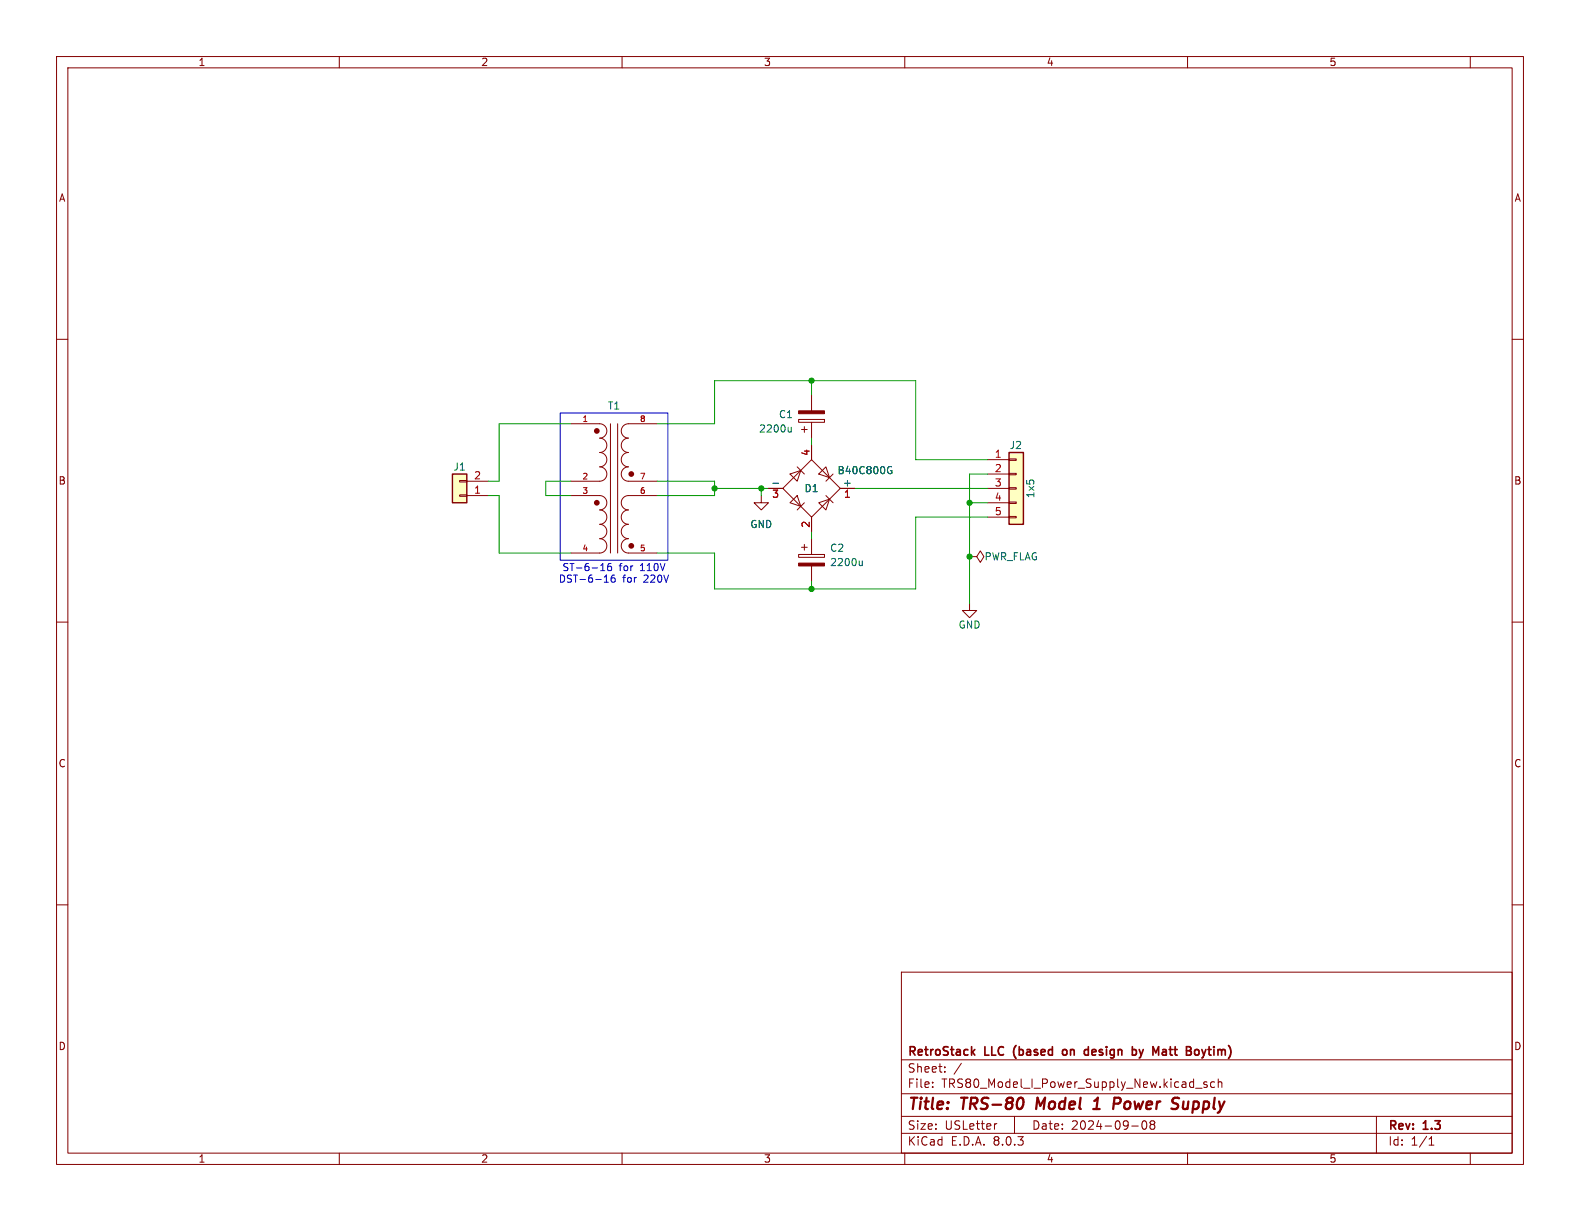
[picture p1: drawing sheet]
<svg xmlns="http://www.w3.org/2000/svg" width="279mm" height="216mm" viewBox="0 0 279 216" stroke-linecap="round" stroke-linejoin="round" font-family="sans-serif">
<g fill="none" stroke="#840000" stroke-width=".18">
<path d="M10 10h259.4v195.9h-259.4zM12 12h255.4v191.9h-255.4zM60 10v2M110 10v2M160 10v2M210 10v2M260 10v2M10 60h2M267.4 60h2M101 74.9h5a1.27 1.27 0 0 1 1.3 1.3 1.27 1.27 0 0 1-1.3 1.3 1.27 1.27 0 0 1 1.3 1.2 1.27 1.27 0 0 1-1.3 1.3 1.27 1.27 0 0 1 1.3 1.3 1.27 1.27 0 0 1-1.3 1.3 1.27 1.27 0 0 1 1.3 1.2 1.27 1.27 0 0 1-1.3 1.3h-5M107.9 74.9v22.9M109.2 74.9v22.9"/>
<path d="M116.2 74.9h-5.1a1.27 1.27 0 0 0-1.2 1.3 1.27 1.27 0 0 0 1.2 1.3 1.27 1.27 0 0 0-1.2 1.2 1.27 1.27 0 0 0 1.2 1.3 1.27 1.27 0 0 0-1.2 1.3 1.27 1.27 0 0 0 1.2 1.3 1.27 1.27 0 0 0-1.2 1.2 1.27 1.27 0 0 0 1.2 1.3h5.1M101 87.6h5a1.27 1.27 0 0 1 1.3 1.3 1.27 1.27 0 0 1-1.3 1.3 1.27 1.27 0 0 1 1.3 1.2 1.27 1.27 0 0 1-1.3 1.3 1.27 1.27 0 0 1 1.3 1.3 1.27 1.27 0 0 1-1.3 1.3 1.27 1.27 0 0 1 1.3 1.2 1.27 1.27 0 0 1-1.3 1.3h-5M116.2 87.6h-5.1a1.27 1.27 0 0 0-1.2 1.3 1.27 1.27 0 0 0 1.2 1.3 1.27 1.27 0 0 0-1.2 1.2 1.27 1.27 0 0 0 1.2 1.3 1.27 1.27 0 0 0-1.2 1.3 1.27 1.27 0 0 0 1.2 1.3 1.27 1.27 0 0 0-1.2 1.2 1.27 1.27 0 0 0 1.2 1.3h5.1M10 110h2M171.4 106.7v1.3h1.3l-1.3 1.2-1.2-1.2h1.2M267.4 110h2M10 160h2M267.4 160h2M159.4 171.9h108v32h-108zM159.4 197.4h108M159.4 193.4h108M159.4 187.4h108"/>
<path d="M164.9 192.1v.2M164.9 191.4v.1M167.1 189.4v.2M167.1 188.7v.1M170 188l-1.3 1.9M176.3 198.7l-.3 .1M179.4 197.4v3M200.1 199.1h1.2M202.1 198.3l.2-.1a.81 .81 0 0 1 .6 .6 .81 .81 0 0 1-.3 .8l-.2 .1a.81 .81 0 0 1-.3-1.4zM203.6 198.8l-.2-.3 .2-.3 .5 .1 .1 .2-.3 .3M203.6 198.8l-.2 .3v.3l.2 .3 .5-.1 .1-.2-.1-.4-.2-.2M203.6 198.8h.3"/>
<path d="M211.4 192.4h1.2M213.4 191.4l-.3-.1-.2 .2v.2l.5 .2v.3h-.5M214.8 191.4l-.4-.1-.3 .3v.4l.1 .2h.6M215.4 191.4l.2-.1 .4 .1 .1 .9M215.4 190.8v1.5M243.4 197.4v6.5M60 203.9v2M110 203.9v2M159.4 200.4h108M160 203.9v2M210 203.9v2M252.7 202.5h.9"/>
<path d="M252.7 201.4l.4-.4v1.5M260 203.9v2"/>
</g>
<path d="M180.8 194.2a1.31 1.31 0 0 1 0 1.5M183.5 194.1l-.3 2M193.3 196.1h1.2M193.5 194.7l.6-.6-.2 2M197.1 194.1l.9 .1a.58 .58 0 0 1-.3 1h-.7M209.3 194.8l-.1 1.2 .2 .1 .5-.1" fill="none" stroke="#840000" stroke-width=".4"/>
<g fill="none" stroke="#840000" stroke-width=".3">
<path d="M172 186l.4 .6M172.4 185.6l-.6 .5M188.6 185.7l-.4-.1-.3 .3v.4l.1 .2 .4 .1 .2-.2M192.3 185.6h.2M192.5 185.1v1.5M192.5 186.5l-.2 .1M201.5 185.6l.3 1M201.8 186.6l-.1 .3-.2 .2M202.2 185.6l-.4 1M205.7 185.6h.3l.2 .2v.8M206.2 186.5l-.5 .1M206.2 185.9l-.5 .1"/>
<path d="M211.9 185.6l.1 .3v.4l-.1 .2M212.5 185.6l.4 1M212.9 186.6l-.2 .3-.2 .2M213.2 185.6l-.3 1"/>
</g>
<g fill="none" stroke="#840000" stroke-width=".51">
<circle cx="105.5" cy="76.2" r=".25"/>
<circle cx="105.5" cy="88.9" r=".25"/>
<circle cx="111.6" cy="83.8" r=".25"/>
<circle cx="111.6" cy="96.5" r=".25"/>
</g>
<path d="M80 83.8h2.5v5.1h-2.5z" fill="#ffffc2"/>
<path d="M81.3 85h1.2v.2h-1.2zM81.3 87.5h1.2v.3h-1.2zM82.5 87.6h3.9M82.5 85.1h3.9M134.6 87.6v1.3h1.3l-1.3 1.3-1.3-1.3h1.3M171.4 98.4h1.3l.7-1 .6 1-.6 1-.7-1M171.4 98.4h.1" fill="none" stroke="#840000" stroke-width=".18"/>
<path d="M80 83.8h2.5v5.1h-2.5z" fill="none" stroke="#840000" stroke-width=".25"/>
<path d="M178.4 80h2.6v12.7h-2.6z" fill="#ffffc2"/>
<g fill="none" stroke="#840000" stroke-width=".18">
<path d="M141.2 74.2h4.6v.5h-4.6zM141.7 75.9h1M142.2 75.4v1.1M143.5 69.9v2.7M143.5 74.7v2.8M143.5 78.7v2.6M135.9 86.4h2.5M138.4 86.4l5.1-5.1 5.1 5.1-5.1 5zM139.7 83.8l1.9-.6-.6 1.9zM139.7 88.9l1.3-1.3 .6 1.9zM141 82.6l1.2 1.2M141.2 98h4.6v.6h-4.6z"/>
<path d="M141.7 96.8h1M142.2 96.3v1M142.2 88.9l-1.2 1.3M143.5 91.4v2.6M143.5 95.3v2.7M144.8 83.8l1.2-1.2 .7 1.9zM144.8 88.9l1.9-.6-.7 1.9zM146 87.6l1.3 1.3M147.3 83.8l-1.3 1.3M148.6 86.4h2.5M174.6 81.3h3.8M174.6 83.8h3.8"/>
<path d="M174.6 86.4h3.8M174.6 88.9h3.8M174.6 91.4h3.8M178.4 91.3h1.3v.3h-1.3zM178.4 88.8h1.3v.2h-1.3zM178.4 86.2h1.3v.3h-1.3zM178.4 83.7h1.3v.2h-1.3zM178.4 81.2h1.3v.2h-1.3zM143.5 100.1v2.8"/>
</g>
<path d="M178.4 80h2.6v12.7h-2.6z" fill="none" stroke="#840000" stroke-width=".25"/>
<g fill="#840000" stroke="#840000" stroke-width=".18">
<path d="M141.2 72.6h4.6v.6h-4.6z"/>
<path d="M141.2 99.6h4.6v.5h-4.6z"/>
</g>
<path d="M139.9 75.6v.8M139.9 76.3l-.2 .1-.3-.1M136.7 85.5h.9M152.5 99.2v.8M152.5 99.9l-.2 .1h-.3M157.2 82.6h.5M157.5 83.2h.2v.4l-.2 .2-.3-.1" fill="none" stroke="#006464" stroke-width=".18"/>
<path d="M99.1 73h19v26.1h-19zM108 99.6l-.3 .1a.85 .85 0 0 0 0 1.2l.4-.1 .1-.4-.3-.3-.3 .1-.2 .2M106.2 100.9h.8M106.2 100l.4-.4v1.3M106.9 103h.7M106.9 102l.3-.3v1.3M108.7 101.7h-.4a.85 .85 0 0 0 0 1.3l.4-.2 .1-.4-.2-.2h-.4l-.1 .2" fill="none" stroke="#0000c2" stroke-width=".18"/>
<g fill="none" stroke="#009600" stroke-width=".18">
<path d="M101 74.9h-12.7v10.2h-1.9M116.2 74.9h10.2v-7.6h35.5v14h12.7M143.5 67.3v2.6M143.5 77.5v1.2M86.4 87.6h1.9v10.2h12.7M101 85.1h-4.5v2.5h4.5M116.2 85.1h10.2v2.5h-10.2M126.4 86.4h9.5M134.6 86.4v1.2M143.5 94v1.3M151.1 86.4h23.5M171.4 88.9h3.2"/>
<path d="M174.6 91.4h-12.7v12.7h-35.5v-6.3h-10.2M174.6 83.8h-3.2v22.9M143.5 102.9v1.2"/>
</g>
<g fill="#009600" stroke="#009600" stroke-width=".18">
<circle cx="171.4" cy="98.4" r=".46"/>
<circle cx="143.5" cy="104.1" r=".46"/>
<circle cx="143.5" cy="67.3" r=".46"/>
<circle cx="171.4" cy="88.9" r=".46"/>
<circle cx="126.4" cy="86.4" r=".46"/>
<circle cx="134.6" cy="86.4" r=".46"/>
</g>
<g font-size="2.8" fill="#840000">
<text x="160.4" y="196.8">Title:</text>
<text x="170.1" y="196.8">TRS-80</text>
<text x="184.1" y="196.8">Model</text>
<text x="195.1" y="196.8">1</text>
<text x="199.3" y="196.8">Power</text>
<text x="210.5" y="196.8">Supply</text>
</g>
<g font-size="2.1" fill="#840000">
<text x="160.4" y="189.9">Sheet:</text>
<text x="160.4" y="187.1">RetroStack</text>
<text x="174.2" y="187.1">LLC</text>
<text x="179.9" y="187.1">(based</text>
<text x="189.2" y="187.1">on</text>
<text x="193.7" y="187.1">design</text>
<text x="202.7" y="187.1">by</text>
<text x="206.9" y="187.1">Matt</text>
<text x="213.5" y="187.1">Boytim)</text>
<text x="160.4" y="192.6">File:</text>
<text x="166.5" y="192.6">TRS80_Model_I_Power_Supply_New.kicad_sch</text>
<text x="160.4" y="202.8">KiCad</text>
<text x="160.4" y="200">Size:</text>
<text x="167.1" y="200">USLetter</text>
<text x="168.1" y="202.8">E.D.A.</text>
<text x="175.7" y="202.8">8.0.3</text>
<text x="182.4" y="200">Date:</text>
<text x="189.4" y="200">2024-09-08</text>
<text x="245.4" y="200.2">Rev:</text>
<text x="245.4" y="202.8">Id:</text>
<text x="249.5" y="202.8">1/1</text>
<text x="251.8" y="200.2">1.3</text>
</g>
<g font-size="1.8" fill="#840000">
<text x="35" y="11.9">1</text>
<text x="85" y="11.9">2</text>
<text x="135" y="11.9">3</text>
<text x="185" y="11.9">4</text>
<text x="235" y="11.9">5</text>
<text x="10.3" y="35.9">A</text>
<text x="267.7" y="35.9">A</text>
<text x="10.3" y="85.9">B</text>
<text x="267.7" y="85.9">B</text>
<text x="10.3" y="135.9">C</text>
<text x="267.7" y="135.9">C</text>
<text x="10.3" y="185.9">D</text>
<text x="267.7" y="185.9">D</text>
<text x="35" y="205.8">1</text>
<text x="85" y="205.8">2</text>
<text x="135" y="205.8">3</text>
<text x="185" y="205.8">4</text>
<text x="235" y="205.8">5</text>
</g>
<g font-size="1.8" fill="#006464">
<text x="107.4" y="72.6">T1</text>
<text x="134.1" y="76.7">2200u</text>
<text x="137.6" y="74.1">C1</text>
<text x="80.1" y="83.4">J1</text>
<text x="178.4" y="79.6">J2</text>
<text x="142.2" y="87.2">D1</text>
<text x="148" y="84">B40C800G</text>
<text x="149" y="86.1">+</text>
<text x="183.1" y="88.2" transform="rotate(-90 183.1 88.2)">1x5</text>
<text x="132.6" y="93.6">GND</text>
<text x="146.7" y="97.8">C2</text>
<text x="146.7" y="100.3">2200u</text>
<text x="174" y="99.3">PWR_FLAG</text>
<text x="169.4" y="111.4">GND</text>
</g>
<g font-size="1.8" fill="#a90000">
<text x="143.3" y="80.7" transform="rotate(-90 143.3 80.7)">4</text>
<text x="175.8" y="81">1</text>
<text x="175.8" y="83.6">2</text>
<text x="83.7" y="87.4">1</text>
<text x="83.7" y="84.8">2</text>
<text x="136.5" y="88.3">3</text>
<text x="149.2" y="88.3">1</text>
<text x="175.8" y="86.1">3</text>
<text x="175.8" y="88.6">4</text>
<text x="143.3" y="93.4" transform="rotate(-90 143.3 93.4)">2</text>
<text x="175.8" y="91.2">5</text>
</g>
<g font-size="1.8" fill="#0000c2">
<text x="99.4" y="101.2">ST-6-16</text>
<text x="109.5" y="101.2">for</text>
<text x="113.3" y="101.2">110V</text>
<text x="98.7" y="103.2">DST-6-16</text>
<text x="110.1" y="103.2">for</text>
<text x="113.9" y="103.2">220V</text>
</g>
<g font-size="1.4" fill="#a90000">
<text x="102.9" y="74.7">1</text>
<text x="113.1" y="74.7">8</text>
<text x="102.9" y="84.8">2</text>
<text x="102.9" y="87.4">3</text>
<text x="113.1" y="87.4">6</text>
<text x="113.1" y="84.8">7</text>
<text x="102.9" y="97.5">4</text>
<text x="113.1" y="97.5">5</text>
</g>
</svg>
